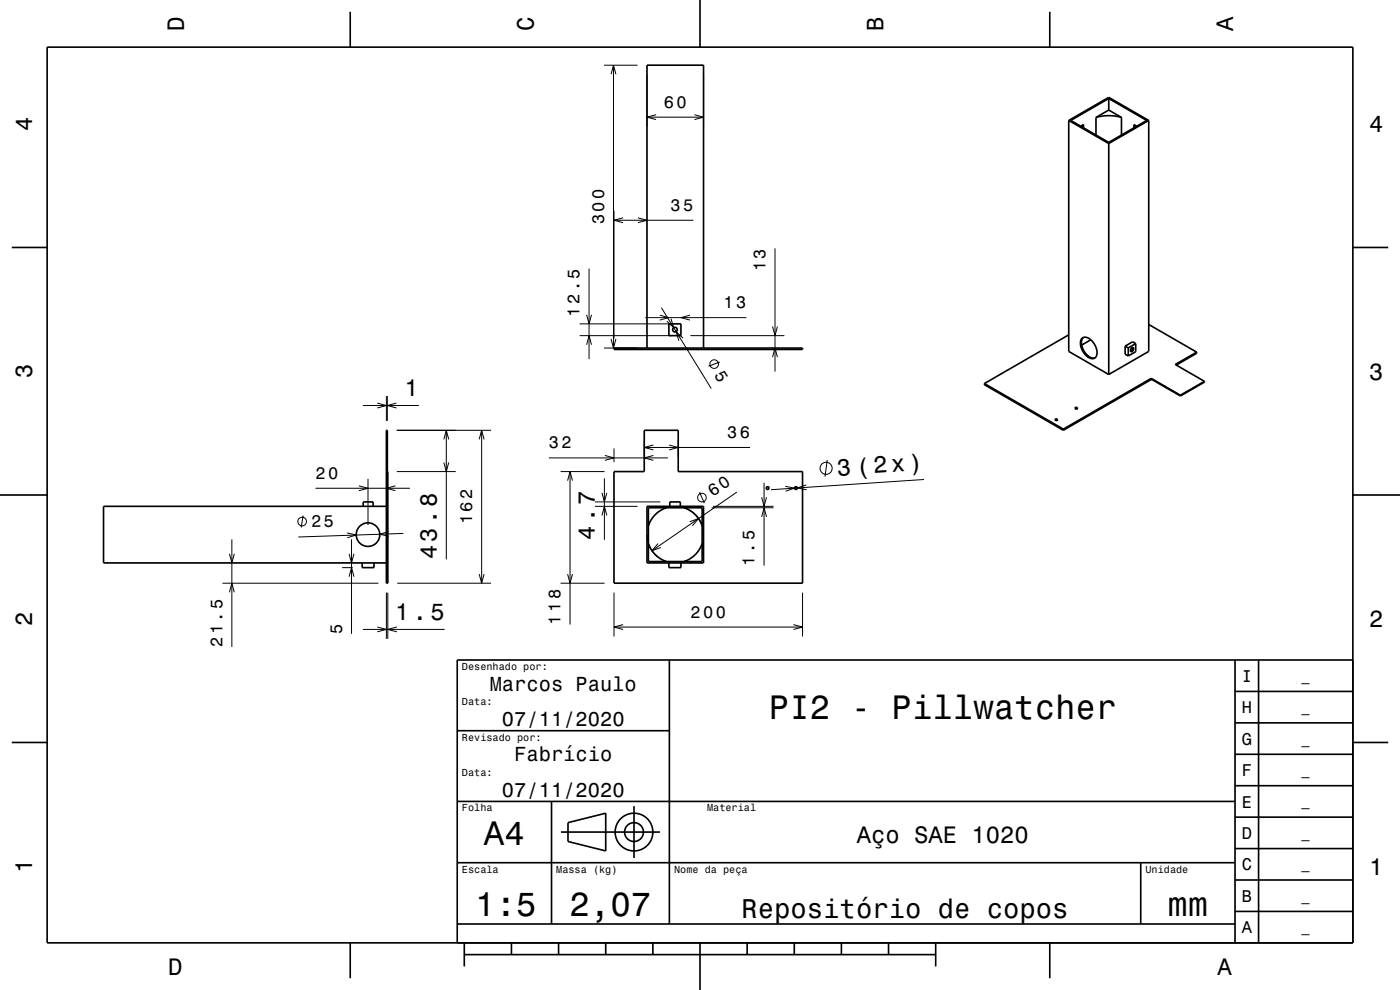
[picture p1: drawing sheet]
<svg xmlns="http://www.w3.org/2000/svg" width="297mm" height="210mm" viewBox="0 0 297 210" stroke-linecap="round" stroke-linejoin="round" font-family="sans-serif">
<g fill="none" stroke="#000" stroke-width=".21">
<path d="M128.1 13.8h7.2M129.6 15.8l.5-2 .6 2M130.1 13.8v60M137.3 15.8v11.1M149.3 15.8v11.1M137.3 24.9h12M139.2 24.3l-1.9 .6 1.9 .5M147.3 24.3l2 .6-2 .5M125 57v19.2M130.3 44.7v27.1M130.3 46.7h16.8M132.2 46.2l-1.9 .5 1.9 .5"/>
<path d="M135.3 46.2l2 .5-2 .5M164.4 52.7v26.1M123 71.2h19.5M123 68.7h19.5M124.4 73.1l.6-1.9 .5 1.9M124.4 66.8l.6 1.9 .5-1.9M128.1 73.8h7.2M129.6 71.9l.5 1.9 .6-1.9M136.9 67.4h21.4M140 66.9l1.9 .5-1.9 .5M140.3 65.2l10.6 17.2M142.3 67.6l.6 1.9-1.4-1.4"/>
<path d="M144.9 71.7l-1.5-1.3 .6 1.9M146.4 66.9l-1.9 .5 1.9 .5M146.5 71.2h19.9M152.7 76.8l-2.4 .9M163.9 69.3l.5 1.9 .5-1.9M163.9 75.8l.5-2 .5 2M77 86h11.9M80 85.5l2 .5-2 .5M82 84v5.3M82.2 84v5.3M84.1 85.5l-1.9 .5 1.9 .5M84.2 91.3h20"/>
<path d="M94.2 98.1l.5 1.9 .5-1.9M94.2 93.2l.5-1.9 .5 1.9M94.7 91.3v27.4M101.7 93.2l.5-1.9 .5 1.9M102.2 91.3v32.4M116.4 97.1h25.3M128.3 96.6l2 .5-2 .5M130.3 95.1v2.9M136.7 93.3v3.6M136.7 94.9h22.4M138.6 96.6l-1.9 .5 1.9 .5M138.6 94.4l-1.9 .5 1.9 .5"/>
<path d="M141.9 94.4l2 .5-2 .5M143.9 93.3v3.6M175.5 97.6l-.5 3.5M48.7 117.5l.5 1.9 .5-1.9M49.2 114.4v22.8M64.3 109.4l-.4 2.5M66.9 103.6h20.1M73.6 113l2 .5-1.9 .6M74.1 117.5l.5 1.9 .5-1.9M74.6 114.4v20M76.1 103.1l2 .5-2 .5M78.1 101.6v9.8"/>
<path d="M82.5 112.7l-1.9 .6 1.9 .5M83.9 103.1l-1.9 .5 1.9 .5M84.2 100h12.5M85.6 113.2l-22.3 .7M118.9 100h9.4M120.4 102l.5-2 .5 2M120.9 100v32.5M126.2 107.4h9.1M126.2 106.5h13.9M127.7 104.5l.5 2 .5-2M127.7 109.3l.5-1.9 .5 1.9M128.2 101.5v13"/>
<path d="M137.3 113.5a6 6 0 0 0 2.4 4.7M139.6 115.3l-1.3 1.5 1.9-.7M143.3 107.4a6 6 0 0 1 5.7 4.4M146.3 110.7l1.9-.7-1.3 1.5M148.4 104.4l1 2.3M151 107.7h13.1M151.3 107.4h12.8M156.3 104.4l-18 12.4M161.6 109.6l.5-1.9 .5 1.9M161.6 105.5l.5 1.9 .5-1.9M162.1 102.4v17.6M166.6 103.2l2 .3-1.9 .7"/>
<path d="M171 102.9l-1.8 .6 1.9 .4M196 101.7l-32.4 2.2M47.2 123.7h33.1M48.7 125.6l.5-1.9 .5 1.9M72.6 120.4h2.2M74.1 122.3l.5-1.9 .5 1.9M77 133.5h17.3M80 133l2 .5-2 .5M82 125.7v9.8M82.3 125.7v9.8M84.2 133l-1.9 .5 1.9 .5M84.3 123.7h19.9"/>
<path d="M101.7 121.8l.5 1.9 .5-1.9M118.9 123.7h9.4M120.4 121.8l.5 1.9 .5-1.9M130.3 125.7v9.3M130.3 133h40M132.2 132.5l-1.9 .5 1.9 .5M168.3 132.5l2 .5-2 .5M170.3 125.7v9.3"/>
<circle cx="151.5" cy="77.2" r=".91"/>
<circle cx="175.3" cy="99.3" r="1.28"/>
<circle cx="64.1" cy="110.6" r=".91"/>
<circle cx="148.9" cy="105.6" r=".92"/>
</g>
<g fill="none" stroke="#000" stroke-width=".35">
<path d="M10 10h277v190h-277zM74.3 2.5v7.5M148.5 0v10M222.7 2.5v7.5M226.7 25.6v48.9l8.5 4.9M226.7 25.6l8.5-4.9 8.5 4.9M226.7 25.6l8.5 4.8M227.2 25.6l8-4.7 8.1 4.7-8.1 4.6zM229.9 26.4l-.4 .5M229.9 26.4v.7M229.9 26.4l-.6 .4M232.5 24.9a10 10 0 0 1 5.4 0"/>
<path d="M232.5 24.9v3.7M235.2 20.9v2.4M235.2 30.4v49M235.2 23.3l-2.7 1.6M235.2 23.3l2.7 1.6M237.9 24.9v3.7M240.6 26.4l.3 .5M240.6 26.4l.5 .4M240.6 26.4v.7M243.7 25.6v48.9l-8.5 4.9M243.7 25.6l-8.5 4.8M2.5 52.5h7.5"/>
<path d="M287 52.5h7.5M130.3 73.8h40v.3h-40zM137.3 73.8v-60h12v60M141.9 68.7h2.6v2.5h-2.6zM226.7 71l-17.9 10.4M229.5 71.8a1.51 1.51 0 0 1 2.2 .6 2.77 2.77 0 0 1 .6 3.5 1.9 1.9 0 0 1-2.4-1.1l-.5-.9-.2-.9v-.6zM229.8 71.6a2.8 2.8 0 0 0 .7 3.6l.4 .3a1.54 1.54 0 0 0 1.4 .4M231.4 72.1l-1.9 1.1M238.7 73.4v1.7l.7 .4M238.7 73.4l.7 .4M239.4 73.8v1.7M240.1 73.8l.2-.1a.47 .47 0 0 1 .1 .6 .47 .47 0 0 1-.5 .3l-.1-.4z"/>
<path d="M240.1 74.1l-.3 .2M240.1 73.8v.3M240.1 74.1l.2 .1M240.3 73.7v.4l-.4 .4M240.9 72.9l-.6-.4-1.6 .9M240.9 72.9v1.7l-1.5 .9M240.9 72.9l-1.5 .9M243.7 68.8l10.2 5.9M253.9 74.7l-4.6 2.6 6.2 3.6M253.9 74.7v.2l-4.4 2.5M136.7 91.3h7.2v8.7h26.4v23.7h-40v-23.7h6.4zM208.8 81.4v.2l16.8 9.7"/>
<path d="M208.8 81.4l16.8 9.6M223.9 88.9l.5 .1-.3 .2-.3-.2zM223.9 89.1h.4M225.6 91v.3M228.1 86.5l.5 .1-.5 .1zM228.1 86.7h.4M244.2 80.3v.1l6.2 3.6M244.2 80.3l6.2 3.5M244.2 80.3l-18.6 10.7M244.3 80.5l-18.7 10.8M250.4 83.8v.2M255.5 80.9l-5.1 2.9"/>
<path d="M255.5 80.9v.2l-5.1 2.9M0 105h10M76.8 119.4v1h2.5v-1M77.1 107.4v-.9h2.1v.9M82 100h.3v23.7h-.3v-32.4h.2v8.7M82 107.4h-60v12h60M137.3 107.4h12v12h-12zM137.6 115.3a6 6 0 0 0 3.8 3.8M137.6 107.7h11.4v11.4h-11.4zM141.4 107.7a6 6 0 0 0-3.8 3.8M141.9 119.4v1h2.6v-1M142.1 107.4v-.9h2.2v.9"/>
<path d="M145.1 107.7a6 6 0 0 1 3.9 3.8M149 115.3a6 6 0 0 1-3.9 3.8M287 105h10M142 140v56M262 140v60M267 140v60M287 140h-190v60M2.5 157.5h7.5M97 155h45M262 153.3h25M262 146.7h25M287 157.5h7.5"/>
<path d="M97 170h165M117 170v26M119 176.5h21M120.5 174.5l8-2v8l-8-2zM134.5 171v11M262 173.3h25M262 166.7h25M262 160h25M97 196h165M97 183h165M242 183v13M262 193.3h25"/>
<path d="M262 186.7h25M262 180h25M74.3 200v7.5M98.5 202.5h100M98.5 200v5M108.5 200v2.5M118.5 200v2.5M128.5 200v2.5M138.5 200v2.5M148.5 200v10M158.5 200v2.5M168.5 200v2.5"/>
<path d="M178.5 200v2.5M188.5 200v2.5M198.5 200v5M222.7 200v7.5"/>
<circle cx="143.2" cy="69.9" r=".5"/>
<circle cx="78.1" cy="113.4" r="2.5"/>
<circle cx="162.9" cy="103.5" r=".3"/>
<circle cx="168.9" cy="103.5" r=".3"/>
<circle cx="134.5" cy="176.5" r="2"/>
<circle cx="134.5" cy="176.5" r="4"/>
</g>
<g font-size="7.2">
<text x="163.1" y="152.6">PI2 - Pillwatcher</text>
<text x="102.7" y="179.3">A4</text>
<text x="100.8" y="194.3">1:5</text>
<text x="120.8" y="194.3">2,07</text>
<text x="247.7" y="194.3">mm</text>
</g>
<text font-size="5.8" x="157.3" y="194.6">Repositório de copos</text>
<text font-size="5.1" x="177.6" y="100.9" transform="rotate(-4 177.6 100.9)">3 (2x)</text>
<g font-size="5">
<text x="39" y="6.5" transform="rotate(-90 39 6.5)">D</text>
<text x="113.2" y="6.5" transform="rotate(-90 113.2 6.5)">C</text>
<text x="187.4" y="6.5" transform="rotate(-90 187.4 6.5)">B</text>
<text x="261.6" y="6.5" transform="rotate(-90 261.6 6.5)">A</text>
<text x="6.8" y="27.8" transform="rotate(-90 6.8 27.8)">4</text>
<text x="290.5" y="28.1">4</text>
<text x="6.8" y="80.3" transform="rotate(-90 6.8 80.3)">3</text>
<text x="290.5" y="80.6">3</text>
<text x="85.8" y="84">1</text>
<text x="92.7" y="118.7" transform="rotate(-90 92.7 118.7)">43.8</text>
<text x="126.2" y="114.5" transform="rotate(-90 126.2 114.5)">4.7</text>
<text x="83.8" y="131.5">1.5</text>
<text x="6.8" y="132.8" transform="rotate(-90 6.8 132.8)">2</text>
<text x="290.5" y="133.1">2</text>
<text x="181.8" y="178.8">Aço SAE 1020</text>
<text x="6.8" y="185.3" transform="rotate(-90 6.8 185.3)">1</text>
<text x="290.5" y="185.6">1</text>
<text x="35.7" y="206.8">D</text>
<text x="258.3" y="206.8">A</text>
</g>
<g font-size="4.3">
<text x="103.9" y="146.5">Marcos Paulo</text>
<text x="106.5" y="154">07/11/2020</text>
<text x="109.1" y="161.5">Fabrício</text>
<text x="106.5" y="169">07/11/2020</text>
</g>
<g font-size="3.6">
<text x="140.8" y="22.9">60</text>
<text x="128.1" y="47.6" transform="rotate(-90 128.1 47.6)">300</text>
<text x="142.3" y="44.7">35</text>
<text x="162.4" y="57.5" transform="rotate(-90 162.4 57.5)">13</text>
<text x="153.5" y="65.4">13</text>
<text x="123" y="67.1" transform="rotate(-90 123 67.1)">12.5</text>
<text x="151.4" y="79.5" transform="rotate(58 151.4 79.5)">5</text>
<text x="116.4" y="95.1">32</text>
<text x="154.3" y="92.9">36</text>
<text x="66.9" y="101.6">20</text>
<text x="151.2" y="105.5" transform="rotate(-35 151.2 105.5)">60</text>
<text x="66.1" y="111.8" transform="rotate(-2 66.1 111.8)">25</text>
<text x="100.2" y="111.2" transform="rotate(-90 100.2 111.2)">162</text>
<text x="160.1" y="120" transform="rotate(-90 160.1 120)">1.5</text>
<text x="146.5" y="131">200</text>
<text x="47.2" y="137.2" transform="rotate(-90 47.2 137.2)">21.5</text>
<text x="72.6" y="134.4" transform="rotate(-90 72.6 134.4)">5</text>
<text x="118.9" y="132.5" transform="rotate(-90 118.9 132.5)">118</text>
<text x="263.4" y="144.6">I</text>
<text x="263.4" y="151.3">H</text>
<text x="263.4" y="158">G</text>
<text x="263.4" y="164.6">F</text>
<text x="263.4" y="171.3">E</text>
<text x="263.4" y="178">D</text>
<text x="263.4" y="184.6">C</text>
<text x="263.4" y="191.3">B</text>
<text x="263.4" y="198">A</text>
</g>
<g font-size="2.9">
<text x="276.1" y="144.4">_</text>
<text x="276.1" y="151">_</text>
<text x="276.1" y="157.7">_</text>
<text x="276.1" y="164.4">_</text>
<text x="276.1" y="171">_</text>
<text x="276.1" y="177.7">_</text>
<text x="276.1" y="184.4">_</text>
<text x="276.1" y="191.1">_</text>
<text x="276.1" y="197.7">_</text>
</g>
<g font-size="2.2">
<text x="98" y="142.1">Desenhado por:</text>
<text x="98" y="149.6">Data:</text>
<text x="98" y="157.1">Revisado por:</text>
<text x="98" y="164.6">Data:</text>
<text x="98" y="172.1">Folha</text>
<text x="150" y="172.1">Material</text>
<text x="98" y="185.1">Escala</text>
<text x="118" y="185.1">Massa (kg)</text>
<text x="143" y="185.1">Nome da peça</text>
<text x="243" y="185.1">Unidade</text>
</g>
</svg>
